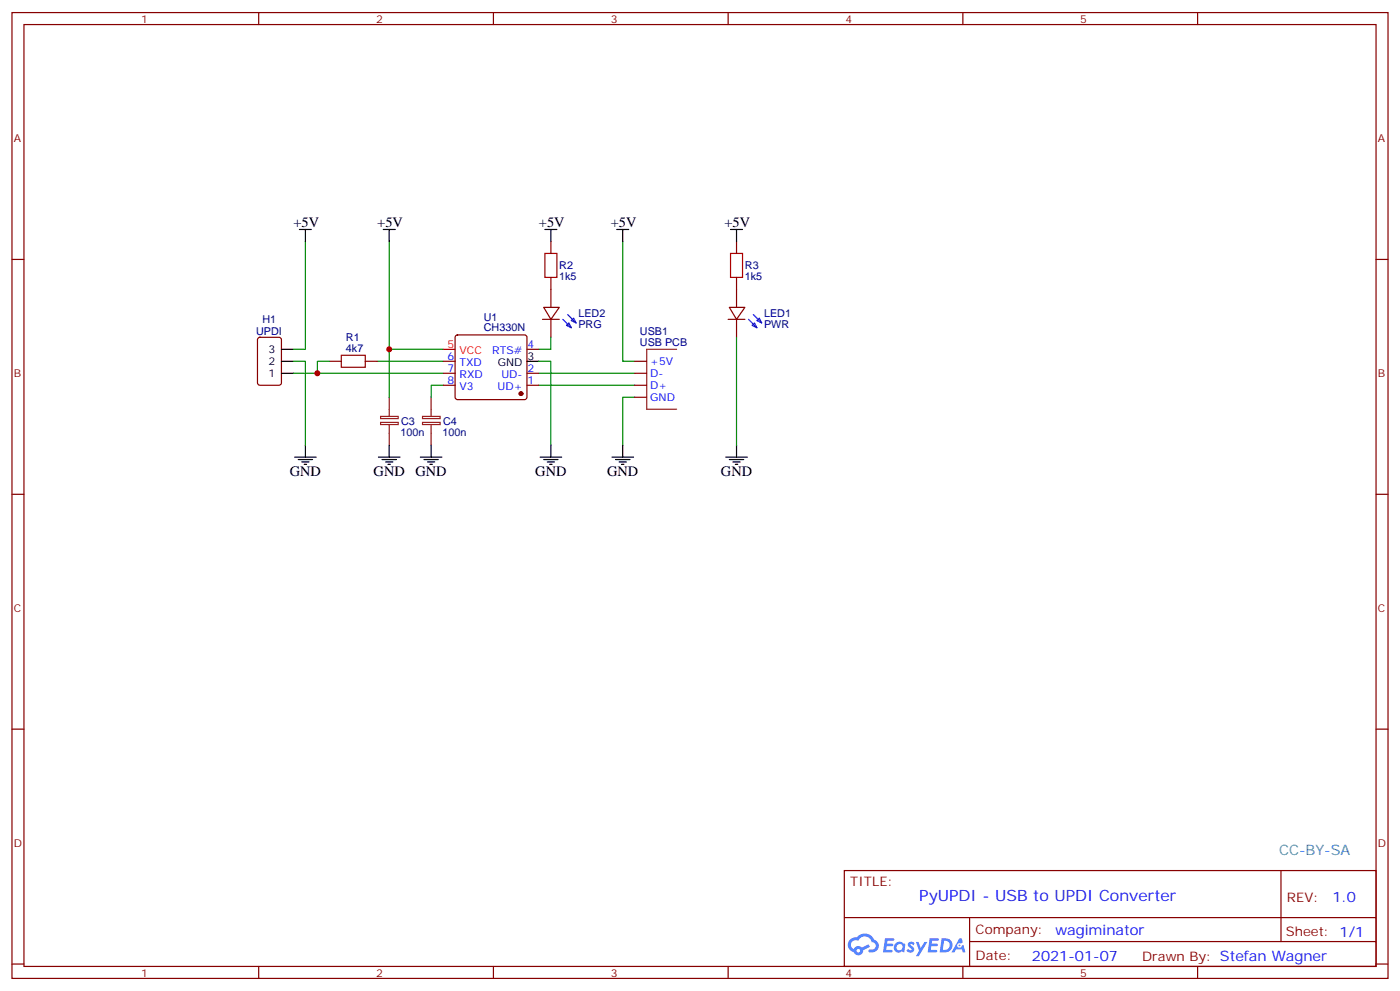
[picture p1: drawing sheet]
<svg xmlns="http://www.w3.org/2000/svg" width="412mm" height="292mm" viewBox="0 0 412 292" stroke-linecap="round" stroke-linejoin="round" font-family="sans-serif">
<g fill="none" stroke="#870000" stroke-width=".35">
<path d="M3.5 3.7h405.4v284.3h-405.4zM7.1 7.2h398.2v277.3h-398.2zM76.2 3.7v3.5M145.3 3.7v3.5M214.5 3.7v3.5M283.6 3.7v3.5M352.8 3.7v3.5M3.5 76.4h3.6M405.3 76.4h3.6M3.5 145.5h3.6M405.3 145.5h3.6M3.5 214.7h3.6"/>
<path d="M405.3 214.7h3.6M248.7 256.3h156.6v28.2h-156.6zM377.3 256.3v20.9M248.7 270.1h156.5M285.6 277.2h119.6M285.6 270.1v14.2M3.5 283.8h3.6M76.2 284.5v3.5M145.3 284.5v3.5M214.5 284.5v3.5M283.6 284.5v3.5M352.8 284.5v3.5"/>
<path d="M405.3 283.8h3.6"/>
</g>
<g fill="#5487ff">
<path d="M267.7 277.5a1.22 1.22 0 0 1 1.7 .2l-.4 .6a.47 .47 0 0 0-.3-.4 .47 .47 0 0 0-.5 .2l.1 .2a1.14 1.14 0 0 1 .8 1.8 1.14 1.14 0 0 1-1.9 0l-.2-.2 .5-.6 .7 .5a.29 .29 0 0 0 .3-.3 .29 .29 0 0 0-.2-.3 1.04 1.04 0 0 1-.6-1.7z"/>
<path d="M260.7 276.2h2.4l.3 .2-.2 .5-1.8 .1-.1 .8h1.5l.3 .4-.3 .4h-1.6l-.2 1.1h1.7l.2 .3-.2 .3-2.6 .1z"/>
<path d="M273.8 276.2h2.4l.3 .2-.1 .5-1.8 .1-.2 .8h1.6l.3 .4-.4 .4-1.6-.1-.1 1.1 1.7 .1 .2 .3-.2 .3-2.6 .1z"/>
<path d="M282.6 276.2h.7l.3 1.3-.6 .3a.69 .69 0 0 0-1 .3 .69 .69 0 0 0 .4 .9 .69 .69 0 0 0 .9-.6l.5-.2 .6 2.2h-.8l-.2-.9h-1.8l-.5 .9h-.8z"/>
<path d="M269.8 277.3h.8l.6 1.8 1.1-1.8h.9l-2.6 4.2h-.8l.9-1.5z"/>
<path d="M277.4 276.2l-.6 4.2h1.3a2.11 2.11 0 0 0 2.5-2.1 2.11 2.11 0 0 0-2.5-2.1zM278.1 277a1.39 1.39 0 0 1 1.7 1.4 1.39 1.39 0 0 1-1.8 1.2h-.3z"/>
<path d="M263.7 277.8a1.54 1.54 0 0 0-.1 2.2 1.54 1.54 0 0 0 2.2 .1l.6 .3 .3-2.3-.2-.3h-.4a1.49 1.49 0 0 0-2.4 0zM264 278.8a.94 .94 0 0 1 1.8 0 .94 .94 0 0 1-1.8 0z"/>
<path d="M250.4 276.6a2.18 2.18 0 0 0 1.1 3.7 1.44 1.44 0 0 0 1.6 .9 1.44 1.44 0 0 0 1.2-1.4l2-1.1-.5-.7-1.9 1a1.47 1.47 0 0 0-2.4 .4 1.39 1.39 0 0 1-.7-1.9 1.39 1.39 0 0 1 2-.5 2.12 2.12 0 0 1 2.2-1.3 2.12 2.12 0 0 1 1.9 1.7 1.14 1.14 0 0 1 1.1 1.4 1.14 1.14 0 0 1-1.7 .7 .43 .43 0 0 0-.5 .4 .43 .43 0 0 0 .4 .5 1.98 1.98 0 0 0 2.5-1.2 1.98 1.98 0 0 0-1.2-2.6 3.1 3.1 0 0 0-5.3-.6l-.9 .1zM252.3 279.9a.55 .55 0 0 1 1.1 0 .55 .55 0 0 1-1.1 0z"/>
<circle cx="282.6" cy="278.3" r=".26"/>
</g>
<g fill="none" stroke="#008700" stroke-width=".35">
<path d="M90 71.1v31.7h-3.6M114.7 71.1v31.7h15.8M183.4 71.1v35.3h3.6M162.3 99.3v3.5h-3.6M217 99.3v31.8M86.4 106.4h3.6v24.7M86.4 109.9h44.1M97 106.4h-3.5v3.5M111.1 106.4h19.4M114.7 102.8v14.1M130.5 113.4h-3.5v3.5M158.7 106.4h3.6v24.7"/>
<path d="M158.7 113.4h28.3M158.7 109.9h28.3M187 116.9h-3.6v14.2"/>
</g>
<circle cx="153.5" cy="115.9" r=".53" fill="#870000" stroke="#870000" stroke-width=".35"/>
<g fill="none" stroke="#870000" stroke-width=".35">
<path d="M162.3 71.1v3.5M217 71.1v3.5M76.1 99.5l.5-.2h5.6l.6 .4 .1 13-.5 .7h-5.8l-.7-.4-.1-13zM134.3 98.8l.5-.2h19.7l.5 .2 .2 .5v17.6l-.2 .5-.5 .3h-19.7l-.5-.3-.2-.5v-17.6zM159.8 94h4.9M160.2 90.5h4.5l-2.4 3.5zM162.3 81.7v8.8M162.3 94v5.3M214.5 94h4.9M214.8 90.5h4.6l-2.4 3.5zM217 81.7v8.8M217 94v5.3"/>
<path d="M97 106.4h3.5M107.6 106.4h3.5M130.5 113.4h3.6M130.5 109.9h3.6M130.5 106.4h3.6M155.2 113.4h3.5M155.2 109.9h3.5M155.2 102.8h3.5"/>
</g>
<g fill="none" stroke="#000" stroke-width=".35">
<path d="M88.2 67.6h3.5M90 67.6v3.5M112.9 67.6h3.5M114.7 67.6v3.5M160.5 67.6h3.5M162.3 67.6v3.5M181.7 67.6h3.5M183.4 67.6v3.5M215.2 67.6h3.5M217 67.6v3.5M82.9 106.4h3.5M82.9 102.8h3.5"/>
<path d="M82.9 109.9h3.5M155.2 106.4h3.5M86.8 134.6h6.3M87.8 135.3h4.3M88.9 136h2.1M89.6 136.7h.7M90 131.1v3.5M111.5 134.6h6.3M112.5 135.3h4.3M113.6 136h2.1M114.3 136.7h.7M114.7 131.1v3.5"/>
<path d="M123.8 134.6h6.4M124.9 135.3h4.2M125.9 136h2.2M126.6 136.7h.8M127 131.1v3.5M159.1 134.6h6.4M160.2 135.3h4.2M161.2 136h2.1M161.9 136.7h.7M162.3 131.1v3.5M180.3 134.6h6.3M181.3 135.3h4.3"/>
<path d="M182.4 136h2.1M183.1 136.7h.7M183.4 131.1v3.5M213.8 134.6h6.3M214.8 135.3h4.3M215.9 136h2.1M216.6 136.7h.7M217 131.1v3.5"/>
</g>
<path d="M130.5 102.8h3.6" fill="none" stroke="#f00" stroke-width=".35"/>
<path d="M114.7 116.9v5.7M127 116.9v5.7M199.3 102.8h-8.8v17.7h8.8M112.1 124.4h5.2v.6h-5.2zM112.1 122.6h5.2v.6h-5.2zM114.7 125.1v6M124.5 124.4h5.1v.6h-5.1zM124.5 122.6h5.1v.6h-5.1zM127 125.1v6" fill="none" stroke="#8c2424" stroke-width=".35"/>
<path d="M160.5 74.6h3.5v7.1h-3.5zM215.2 74.6h3.5v7.1h-3.5zM100.5 104.6h7.1v3.5h-7.1z" fill="none" stroke="#a10000" stroke-width=".35"/>
<path d="M165.8 94l2.5 2.5M166.9 95.8l.7-.7 .7 1.4zM167.2 92.6l2.5 2.5M168.3 94.4l.7-.7 .7 1.4zM220.5 94l2.5 2.5M221.5 95.8l.7-.7 .8 1.4zM221.9 92.6l2.5 2.5M223 94.4l.7-.7 .7 1.4z" fill="none" stroke="#00f" stroke-width=".35"/>
<path d="M187 113.4h3.5M187 109.9h3.5M187 106.4h3.5M187 116.9h3.5" fill="none" stroke="#800000" stroke-width=".35"/>
<g fill="#c00">
<circle cx="114.7" cy="102.8" r=".88"/>
<circle cx="93.5" cy="109.9" r=".88"/>
</g>
<text font-size="4.6" fill="#00f" x="270.8" y="265.3">PyUPDI - USB to UPDI Converter</text>
<g font-size="4.2">
<text x="86.4" y="66.9">+5V</text>
<text x="111.1" y="66.9">+5V</text>
<text x="158.7" y="66.9">+5V</text>
<text x="179.9" y="66.9">+5V</text>
<text x="213.4" y="66.9">+5V</text>
<text x="85.4" y="140.2">GND</text>
<text x="110.1" y="140.2">GND</text>
<text x="122.4" y="140.2">GND</text>
<text x="157.7" y="140.2">GND</text>
<text x="178.9" y="140.2">GND</text>
<text x="212.4" y="140.2">GND</text>
</g>
<text font-size="4.2" fill="#0099b0" x="376.8" y="251.7">CC-BY-SA</text>
<g font-size="4.2" fill="#00f">
<text x="392.5" y="265.6">1.0</text>
<text x="310.9" y="275.1">wagiminator</text>
<text x="304" y="282.9">2021-01-07</text>
</g>
<g font-size="3.9" fill="#800">
<text x="250.5" y="260.9">TITLE:</text>
<text x="379.1" y="265.6">REV:</text>
<text x="287.4" y="275.1">Company:</text>
<text x="378.7" y="275.7">Sheet: 1/1</text>
<text x="287.4" y="282.8">Date:</text>
<text x="336.4" y="282.8">Drawn By: Stefan Wagner</text>
</g>
<g font-size="3.2" fill="#800">
<text x="41.6" y="6.7">1</text>
<text x="110.8" y="6.7">2</text>
<text x="179.9" y="6.7">3</text>
<text x="249.1" y="6.7">4</text>
<text x="318.2" y="6.7">5</text>
<text x="4.1" y="41.8">A</text>
<text x="405.9" y="41.8">A</text>
<text x="4.1" y="110.9">B</text>
<text x="405.9" y="110.9">B</text>
<text x="4.1" y="180.1">C</text>
<text x="405.9" y="180.1">C</text>
<text x="4.1" y="249.2">D</text>
<text x="405.9" y="249.2">D</text>
<text x="41.6" y="287.5">1</text>
<text x="110.8" y="287.5">2</text>
<text x="179.9" y="287.5">3</text>
<text x="249.1" y="287.5">4</text>
<text x="318.2" y="287.5">5</text>
</g>
<g font-size="3.2" fill="#000080">
<text x="164.7" y="82.4">1k5</text>
<text x="164.8" y="79.3">R2</text>
<text x="219.4" y="82.4">1k5</text>
<text x="219.4" y="79.3">R3</text>
<text x="77.3" y="95.2">H1</text>
<text x="142.5" y="94.4">U1</text>
<text x="170.4" y="93.4">LED2</text>
<text x="225.1" y="93.4">LED1</text>
<text x="75.4" y="98.7">UPDI</text>
<text x="101.9" y="100.4">R1</text>
<text x="142.5" y="97.5">CH330N</text>
<text x="170.4" y="96.5">PRG</text>
<text x="188.5" y="101.8">USB PCB</text>
<text x="188.5" y="98.7">USB1</text>
<text x="225.1" y="96.5">PWR</text>
<text x="101.9" y="103.5">4k7</text>
<text x="118.2" y="125.1">C3</text>
<text x="130.5" y="125.1">C4</text>
<text x="118" y="128.3">100n</text>
<text x="130.4" y="128.3">100n</text>
</g>
<g font-size="3.2">
<text x="79.1" y="103.9">3</text>
<text x="79.1" y="107.4">2</text>
<text x="146.6" y="107.8">GND</text>
<text x="155.4" y="106">3</text>
<text x="79.1" y="110.9">1</text>
</g>
<g font-size="3.2" fill="#f00">
<text x="131.9" y="102.5">5</text>
<text x="135.4" y="104.2">VCC</text>
</g>
<g font-size="3.2" fill="#00f">
<text x="131.9" y="106">6</text>
<text x="135.4" y="107.8">TXD</text>
<text x="145" y="104.2">RTS#</text>
<text x="155.4" y="102.5">4</text>
<text x="191.6" y="107.4">+5V</text>
<text x="131.9" y="109.5">7</text>
<text x="131.9" y="113.1">8</text>
<text x="135.4" y="111.3">RXD</text>
<text x="147.7" y="111.3">UD-</text>
<text x="155.4" y="113.1">1</text>
<text x="155.4" y="109.5">2</text>
<text x="191.6" y="110.9">D-</text>
<text x="135.4" y="114.8">V3</text>
<text x="146.6" y="114.8">UD+</text>
<text x="191.6" y="114.5">D+</text>
<text x="191.6" y="118">GND</text>
</g>
</svg>
